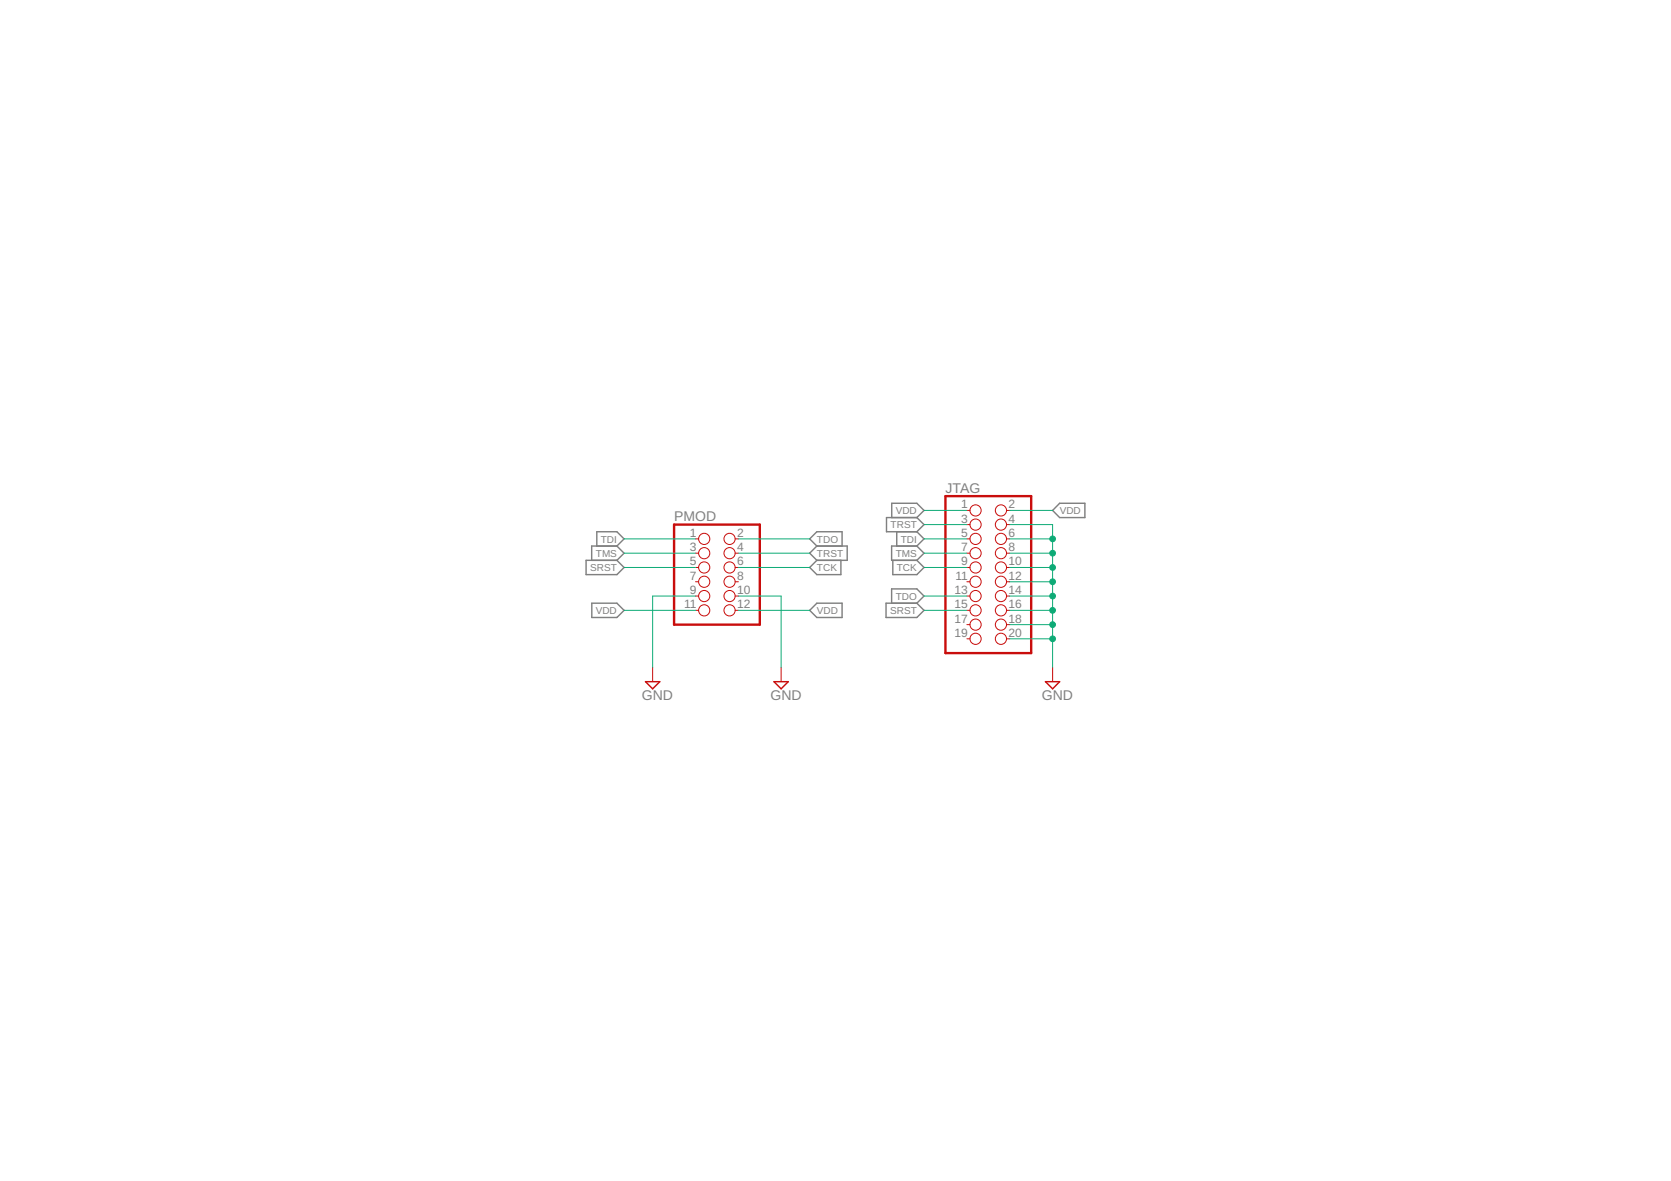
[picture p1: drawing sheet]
<?xml version="1.0" encoding="utf-8"?>
<!DOCTYPE eagle SYSTEM "eagle.dtd">
<eagle version="9.6.2">
<drawing>
<settings>
<setting alwaysvectorfont="no"/>
<setting verticaltext="up"/>
</settings>
<grid distance="0.1" unitdist="inch" unit="inch" style="lines" multiple="1" display="no" altdistance="0.01" altunitdist="inch" altunit="inch"/>
<schematic xreflabel="%F%N/%S.%C%R" xrefpart="/%S.%C%R">
<libraries>
<library name="pinhead">
<symbols>
<symbol name="PINH2X6">
<wire x1="-6.35" y1="-10.16" x2="8.89" y2="-10.16" width="0.4064" layer="94"/>
<wire x1="8.89" y1="-10.16" x2="8.89" y2="7.62" width="0.4064" layer="94"/>
<wire x1="8.89" y1="7.62" x2="-6.35" y2="7.62" width="0.4064" layer="94"/>
<wire x1="-6.35" y1="7.62" x2="-6.35" y2="-10.16" width="0.4064" layer="94"/>
<text x="-6.35" y="8.255" size="1.778" layer="95">&gt;NAME</text>
<text x="-6.35" y="-12.7" size="1.778" layer="96">&gt;VALUE</text>
<pin name="1" x="-2.54" y="5.08" visible="pad" length="short" direction="pas" function="dot"/>
<pin name="2" x="5.08" y="5.08" visible="pad" length="short" direction="pas" function="dot" rot="R180"/>
<pin name="3" x="-2.54" y="2.54" visible="pad" length="short" direction="pas" function="dot"/>
<pin name="4" x="5.08" y="2.54" visible="pad" length="short" direction="pas" function="dot" rot="R180"/>
<pin name="5" x="-2.54" y="0" visible="pad" length="short" direction="pas" function="dot"/>
<pin name="6" x="5.08" y="0" visible="pad" length="short" direction="pas" function="dot" rot="R180"/>
<pin name="7" x="-2.54" y="-2.54" visible="pad" length="short" direction="pas" function="dot"/>
<pin name="8" x="5.08" y="-2.54" visible="pad" length="short" direction="pas" function="dot" rot="R180"/>
<pin name="9" x="-2.54" y="-5.08" visible="pad" length="short" direction="pas" function="dot"/>
<pin name="10" x="5.08" y="-5.08" visible="pad" length="short" direction="pas" function="dot" rot="R180"/>
<pin name="11" x="-2.54" y="-7.62" visible="pad" length="short" direction="pas" function="dot"/>
<pin name="12" x="5.08" y="-7.62" visible="pad" length="short" direction="pas" function="dot" rot="R180"/>
</symbol>
<symbol name="PINH2X10">
<wire x1="-6.35" y1="-15.24" x2="8.89" y2="-15.24" width="0.4064" layer="94"/>
<wire x1="8.89" y1="-15.24" x2="8.89" y2="12.7" width="0.4064" layer="94"/>
<wire x1="8.89" y1="12.7" x2="-6.35" y2="12.7" width="0.4064" layer="94"/>
<wire x1="-6.35" y1="12.7" x2="-6.35" y2="-15.24" width="0.4064" layer="94"/>
<text x="-6.35" y="13.335" size="1.778" layer="95">&gt;NAME</text>
<text x="-6.35" y="-17.78" size="1.778" layer="96">&gt;VALUE</text>
<pin name="1" x="-2.54" y="10.16" visible="pad" length="short" direction="pas" function="dot"/>
<pin name="2" x="5.08" y="10.16" visible="pad" length="short" direction="pas" function="dot" rot="R180"/>
<pin name="3" x="-2.54" y="7.62" visible="pad" length="short" direction="pas" function="dot"/>
<pin name="4" x="5.08" y="7.62" visible="pad" length="short" direction="pas" function="dot" rot="R180"/>
<pin name="5" x="-2.54" y="5.08" visible="pad" length="short" direction="pas" function="dot"/>
<pin name="6" x="5.08" y="5.08" visible="pad" length="short" direction="pas" function="dot" rot="R180"/>
<pin name="7" x="-2.54" y="2.54" visible="pad" length="short" direction="pas" function="dot"/>
<pin name="8" x="5.08" y="2.54" visible="pad" length="short" direction="pas" function="dot" rot="R180"/>
<pin name="9" x="-2.54" y="0" visible="pad" length="short" direction="pas" function="dot"/>
<pin name="10" x="5.08" y="0" visible="pad" length="short" direction="pas" function="dot" rot="R180"/>
<pin name="11" x="-2.54" y="-2.54" visible="pad" length="short" direction="pas" function="dot"/>
<pin name="12" x="5.08" y="-2.54" visible="pad" length="short" direction="pas" function="dot" rot="R180"/>
<pin name="13" x="-2.54" y="-5.08" visible="pad" length="short" direction="pas" function="dot"/>
<pin name="14" x="5.08" y="-5.08" visible="pad" length="short" direction="pas" function="dot" rot="R180"/>
<pin name="15" x="-2.54" y="-7.62" visible="pad" length="short" direction="pas" function="dot"/>
<pin name="16" x="5.08" y="-7.62" visible="pad" length="short" direction="pas" function="dot" rot="R180"/>
<pin name="17" x="-2.54" y="-10.16" visible="pad" length="short" direction="pas" function="dot"/>
<pin name="18" x="5.08" y="-10.16" visible="pad" length="short" direction="pas" function="dot" rot="R180"/>
<pin name="19" x="-2.54" y="-12.7" visible="pad" length="short" direction="pas" function="dot"/>
<pin name="20" x="5.08" y="-12.7" visible="pad" length="short" direction="pas" function="dot" rot="R180"/>
</symbol>
</symbols>
<devicesets>
<deviceset name="PINHD-2X6" prefix="JP" uservalue="yes">
<gates>
<gate name="A" symbol="PINH2X6" x="0" y="0"/>
</gates>
<devices>
<device name="" package="2X06">
<connects>
<connect gate="A" pin="1" pad="1"/>
<connect gate="A" pin="10" pad="10"/>
<connect gate="A" pin="11" pad="11"/>
<connect gate="A" pin="12" pad="12"/>
<connect gate="A" pin="2" pad="2"/>
<connect gate="A" pin="3" pad="3"/>
<connect gate="A" pin="4" pad="4"/>
<connect gate="A" pin="5" pad="5"/>
<connect gate="A" pin="6" pad="6"/>
<connect gate="A" pin="7" pad="7"/>
<connect gate="A" pin="8" pad="8"/>
<connect gate="A" pin="9" pad="9"/>
</connects>
<package3dinstances>
<package3dinstance package3d_urn="urn:adsk.eagle:package:22474/2"/>
</package3dinstances>
<technologies>
<technology name="">
<attribute name="POPULARITY" value="8" constant="no"/>
</technology>
</technologies>
</device>
<device name="/90" package="2X06/90">
<connects>
<connect gate="A" pin="1" pad="1"/>
<connect gate="A" pin="10" pad="10"/>
<connect gate="A" pin="11" pad="11"/>
<connect gate="A" pin="12" pad="12"/>
<connect gate="A" pin="2" pad="2"/>
<connect gate="A" pin="3" pad="3"/>
<connect gate="A" pin="4" pad="4"/>
<connect gate="A" pin="5" pad="5"/>
<connect gate="A" pin="6" pad="6"/>
<connect gate="A" pin="7" pad="7"/>
<connect gate="A" pin="8" pad="8"/>
<connect gate="A" pin="9" pad="9"/>
</connects>
<package3dinstances>
<package3dinstance package3d_urn="urn:adsk.eagle:package:22480/2"/>
</package3dinstances>
<technologies>
<technology name="">
<attribute name="POPULARITY" value="1" constant="no"/>
</technology>
</technologies>
</device>
</devices>
</deviceset>
<deviceset name="PINHD-2X10" prefix="JP" uservalue="yes">
<gates>
<gate name="A" symbol="PINH2X10" x="0" y="0"/>
</gates>
<devices>
<device name="" package="2X10">
<connects>
<connect gate="A" pin="1" pad="1"/>
<connect gate="A" pin="10" pad="10"/>
<connect gate="A" pin="11" pad="11"/>
<connect gate="A" pin="12" pad="12"/>
<connect gate="A" pin="13" pad="13"/>
<connect gate="A" pin="14" pad="14"/>
<connect gate="A" pin="15" pad="15"/>
<connect gate="A" pin="16" pad="16"/>
<connect gate="A" pin="17" pad="17"/>
<connect gate="A" pin="18" pad="18"/>
<connect gate="A" pin="19" pad="19"/>
<connect gate="A" pin="2" pad="2"/>
<connect gate="A" pin="20" pad="20"/>
<connect gate="A" pin="3" pad="3"/>
<connect gate="A" pin="4" pad="4"/>
<connect gate="A" pin="5" pad="5"/>
<connect gate="A" pin="6" pad="6"/>
<connect gate="A" pin="7" pad="7"/>
<connect gate="A" pin="8" pad="8"/>
<connect gate="A" pin="9" pad="9"/>
</connects>
<package3dinstances>
<package3dinstance package3d_urn="urn:adsk.eagle:package:22405/2"/>
</package3dinstances>
<technologies>
<technology name="">
<attribute name="POPULARITY" value="7" constant="no"/>
</technology>
</technologies>
</device>
<device name="/90" package="2X10/90">
<connects>
<connect gate="A" pin="1" pad="1"/>
<connect gate="A" pin="10" pad="10"/>
<connect gate="A" pin="11" pad="11"/>
<connect gate="A" pin="12" pad="12"/>
<connect gate="A" pin="13" pad="13"/>
<connect gate="A" pin="14" pad="14"/>
<connect gate="A" pin="15" pad="15"/>
<connect gate="A" pin="16" pad="16"/>
<connect gate="A" pin="17" pad="17"/>
<connect gate="A" pin="18" pad="18"/>
<connect gate="A" pin="19" pad="19"/>
<connect gate="A" pin="2" pad="2"/>
<connect gate="A" pin="20" pad="20"/>
<connect gate="A" pin="3" pad="3"/>
<connect gate="A" pin="4" pad="4"/>
<connect gate="A" pin="5" pad="5"/>
<connect gate="A" pin="6" pad="6"/>
<connect gate="A" pin="7" pad="7"/>
<connect gate="A" pin="8" pad="8"/>
<connect gate="A" pin="9" pad="9"/>
</connects>
<package3dinstances>
<package3dinstance package3d_urn="urn:adsk.eagle:package:22411/2"/>
</package3dinstances>
<technologies>
<technology name="">
<attribute name="POPULARITY" value="0" constant="no"/>
</technology>
</technologies>
</device>
</devices>
</deviceset>
</devicesets>
</library>
<library name="supply2">
<symbols>
<symbol name="GND">
<wire x1="-1.27" y1="0" x2="1.27" y2="0" width="0.254" layer="94"/>
<wire x1="1.27" y1="0" x2="0" y2="-1.27" width="0.254" layer="94"/>
<wire x1="0" y1="-1.27" x2="-1.27" y2="0" width="0.254" layer="94"/>
<text x="-1.905" y="-3.175" size="1.778" layer="96">&gt;VALUE</text>
<pin name="GND" x="0" y="2.54" visible="off" length="short" direction="sup" rot="R270"/>
</symbol>
</symbols>
<devicesets>
<deviceset name="GND" prefix="SUPPLY">
<gates>
<gate name="GND" symbol="GND" x="0" y="0"/>
</gates>
<devices>
<device name="">
<technologies>
<technology name=""/>
</technologies>
</device>
</devices>
</deviceset>
</devicesets>
</library>
</libraries>
<attributes>
</attributes>
<variantdefs>
</variantdefs>
<classes>
<class number="0" name="default" width="0" drill="0">
</class>
</classes>
<parts>
<part name="PMOD" library="pinhead" deviceset="PINHD-2X6" device="" package3d_urn="urn:adsk.eagle:package:22474/2"/>
<part name="JTAG" library="pinhead" deviceset="PINHD-2X10" device="" package3d_urn="urn:adsk.eagle:package:22405/2"/>
<part name="SUPPLY1" library="supply2" deviceset="GND" device=""/>
<part name="SUPPLY2" library="supply2" deviceset="GND" device=""/>
<part name="SUPPLY3" library="supply2" deviceset="GND" device=""/>
</parts>
<sheets>
<sheet>
<plain>
</plain>
<instances>
<instance part="PMOD" gate="A" x="15.24" y="63.5" smashed="yes">
<attribute name="NAME" x="8.89" y="71.755" size="1.778" layer="95"/>
<attribute name="VALUE" x="8.89" y="50.8" size="1.778" layer="96"/>
</instance>
<instance part="JTAG" gate="A" x="63.5" y="63.5" smashed="yes">
<attribute name="NAME" x="57.15" y="76.835" size="1.778" layer="95"/>
<attribute name="VALUE" x="57.15" y="45.72" size="1.778" layer="96"/>
</instance>
<instance part="SUPPLY1" gate="GND" x="76.2" y="43.18" smashed="yes">
<attribute name="VALUE" x="74.295" y="40.005" size="1.778" layer="96"/>
</instance>
<instance part="SUPPLY2" gate="GND" x="27.94" y="43.18" smashed="yes">
<attribute name="VALUE" x="26.035" y="40.005" size="1.778" layer="96"/>
</instance>
<instance part="SUPPLY3" gate="GND" x="5.08" y="43.18" smashed="yes">
<attribute name="VALUE" x="3.175" y="40.005" size="1.778" layer="96"/>
</instance>
</instances>
<busses>
</busses>
<nets>
<net name="VDD" class="0">
<segment>
<pinref part="JTAG" gate="A" pin="1"/>
<wire x1="60.96" y1="73.66" x2="53.34" y2="73.66" width="0.1524" layer="91"/>
<label x="53.34" y="73.66" size="1.27" layer="95" rot="R180" xref="yes"/>
</segment>
<segment>
<pinref part="JTAG" gate="A" pin="2"/>
<wire x1="68.58" y1="73.66" x2="76.2" y2="73.66" width="0.1524" layer="91"/>
<label x="76.2" y="73.66" size="1.27" layer="95" xref="yes"/>
</segment>
<segment>
<pinref part="PMOD" gate="A" pin="11"/>
<wire x1="12.7" y1="55.88" x2="0" y2="55.88" width="0.1524" layer="91"/>
<label x="0" y="55.88" size="1.27" layer="95" rot="R180" xref="yes"/>
</segment>
<segment>
<pinref part="PMOD" gate="A" pin="12"/>
<wire x1="20.32" y1="55.88" x2="33.02" y2="55.88" width="0.1524" layer="91"/>
<label x="33.02" y="55.88" size="1.27" layer="95" xref="yes"/>
</segment>
</net>
<net name="GND" class="0">
<segment>
<pinref part="JTAG" gate="A" pin="4"/>
<wire x1="68.58" y1="71.12" x2="76.2" y2="71.12" width="0.1524" layer="91"/>
<wire x1="76.2" y1="71.12" x2="76.2" y2="68.58" width="0.1524" layer="91"/>
<pinref part="JTAG" gate="A" pin="6"/>
<wire x1="76.2" y1="68.58" x2="76.2" y2="66.04" width="0.1524" layer="91"/>
<wire x1="76.2" y1="66.04" x2="76.2" y2="63.5" width="0.1524" layer="91"/>
<wire x1="76.2" y1="63.5" x2="76.2" y2="60.96" width="0.1524" layer="91"/>
<wire x1="76.2" y1="60.96" x2="76.2" y2="58.42" width="0.1524" layer="91"/>
<wire x1="76.2" y1="58.42" x2="76.2" y2="55.88" width="0.1524" layer="91"/>
<wire x1="76.2" y1="55.88" x2="76.2" y2="53.34" width="0.1524" layer="91"/>
<wire x1="76.2" y1="53.34" x2="76.2" y2="50.8" width="0.1524" layer="91"/>
<wire x1="76.2" y1="50.8" x2="76.2" y2="45.72" width="0.1524" layer="91"/>
<wire x1="68.58" y1="68.58" x2="76.2" y2="68.58" width="0.1524" layer="91"/>
<junction x="76.2" y="68.58"/>
<pinref part="JTAG" gate="A" pin="8"/>
<wire x1="68.58" y1="66.04" x2="76.2" y2="66.04" width="0.1524" layer="91"/>
<junction x="76.2" y="66.04"/>
<pinref part="JTAG" gate="A" pin="10"/>
<wire x1="68.58" y1="63.5" x2="76.2" y2="63.5" width="0.1524" layer="91"/>
<junction x="76.2" y="63.5"/>
<pinref part="JTAG" gate="A" pin="12"/>
<wire x1="68.58" y1="60.96" x2="76.2" y2="60.96" width="0.1524" layer="91"/>
<junction x="76.2" y="60.96"/>
<pinref part="JTAG" gate="A" pin="14"/>
<wire x1="68.58" y1="58.42" x2="76.2" y2="58.42" width="0.1524" layer="91"/>
<junction x="76.2" y="58.42"/>
<pinref part="JTAG" gate="A" pin="16"/>
<wire x1="68.58" y1="55.88" x2="76.2" y2="55.88" width="0.1524" layer="91"/>
<junction x="76.2" y="55.88"/>
<pinref part="JTAG" gate="A" pin="18"/>
<wire x1="68.58" y1="53.34" x2="76.2" y2="53.34" width="0.1524" layer="91"/>
<junction x="76.2" y="53.34"/>
<pinref part="JTAG" gate="A" pin="20"/>
<wire x1="68.58" y1="50.8" x2="76.2" y2="50.8" width="0.1524" layer="91"/>
<junction x="76.2" y="50.8"/>
<pinref part="SUPPLY1" gate="GND" pin="GND"/>
</segment>
<segment>
<pinref part="PMOD" gate="A" pin="9"/>
<wire x1="12.7" y1="58.42" x2="5.08" y2="58.42" width="0.1524" layer="91"/>
<wire x1="5.08" y1="58.42" x2="5.08" y2="45.72" width="0.1524" layer="91"/>
<pinref part="SUPPLY3" gate="GND" pin="GND"/>
</segment>
<segment>
<pinref part="PMOD" gate="A" pin="10"/>
<wire x1="20.32" y1="58.42" x2="27.94" y2="58.42" width="0.1524" layer="91"/>
<wire x1="27.94" y1="58.42" x2="27.94" y2="45.72" width="0.1524" layer="91"/>
<pinref part="SUPPLY2" gate="GND" pin="GND"/>
</segment>
</net>
<net name="TRST" class="0">
<segment>
<pinref part="JTAG" gate="A" pin="3"/>
<wire x1="60.96" y1="71.12" x2="53.34" y2="71.12" width="0.1524" layer="91"/>
<label x="53.34" y="71.12" size="1.27" layer="95" rot="R180" xref="yes"/>
</segment>
<segment>
<pinref part="PMOD" gate="A" pin="4"/>
<wire x1="20.32" y1="66.04" x2="33.02" y2="66.04" width="0.1524" layer="91"/>
<label x="33.02" y="66.04" size="1.27" layer="95" xref="yes"/>
</segment>
</net>
<net name="TDI" class="0">
<segment>
<pinref part="JTAG" gate="A" pin="5"/>
<wire x1="60.96" y1="68.58" x2="53.34" y2="68.58" width="0.1524" layer="91"/>
<label x="53.34" y="68.58" size="1.27" layer="95" rot="R180" xref="yes"/>
</segment>
<segment>
<pinref part="PMOD" gate="A" pin="1"/>
<wire x1="12.7" y1="68.58" x2="0" y2="68.58" width="0.1524" layer="91"/>
<label x="0" y="68.58" size="1.27" layer="95" rot="R180" xref="yes"/>
</segment>
</net>
<net name="TMS" class="0">
<segment>
<pinref part="JTAG" gate="A" pin="7"/>
<wire x1="60.96" y1="66.04" x2="53.34" y2="66.04" width="0.1524" layer="91"/>
<label x="53.34" y="66.04" size="1.27" layer="95" rot="R180" xref="yes"/>
</segment>
<segment>
<pinref part="PMOD" gate="A" pin="3"/>
<wire x1="12.7" y1="66.04" x2="0" y2="66.04" width="0.1524" layer="91"/>
<label x="0" y="66.04" size="1.27" layer="95" rot="R180" xref="yes"/>
</segment>
</net>
<net name="TCK" class="0">
<segment>
<pinref part="JTAG" gate="A" pin="9"/>
<wire x1="60.96" y1="63.5" x2="53.34" y2="63.5" width="0.1524" layer="91"/>
<label x="53.34" y="63.5" size="1.27" layer="95" rot="R180" xref="yes"/>
</segment>
<segment>
<pinref part="PMOD" gate="A" pin="6"/>
<wire x1="20.32" y1="63.5" x2="33.02" y2="63.5" width="0.1524" layer="91"/>
<label x="33.02" y="63.5" size="1.27" layer="95" xref="yes"/>
</segment>
</net>
<net name="TDO" class="0">
<segment>
<pinref part="JTAG" gate="A" pin="13"/>
<wire x1="60.96" y1="58.42" x2="53.34" y2="58.42" width="0.1524" layer="91"/>
<label x="53.34" y="58.42" size="1.27" layer="95" rot="R180" xref="yes"/>
</segment>
<segment>
<pinref part="PMOD" gate="A" pin="2"/>
<wire x1="20.32" y1="68.58" x2="33.02" y2="68.58" width="0.1524" layer="91"/>
<label x="33.02" y="68.58" size="1.27" layer="95" xref="yes"/>
</segment>
</net>
<net name="SRST" class="0">
<segment>
<pinref part="JTAG" gate="A" pin="15"/>
<wire x1="60.96" y1="55.88" x2="53.34" y2="55.88" width="0.1524" layer="91"/>
<label x="53.34" y="55.88" size="1.27" layer="95" rot="R180" xref="yes"/>
</segment>
<segment>
<pinref part="PMOD" gate="A" pin="5"/>
<wire x1="12.7" y1="63.5" x2="0" y2="63.5" width="0.1524" layer="91"/>
<label x="0" y="63.5" size="1.27" layer="95" rot="R180" xref="yes"/>
</segment>
</net>
</nets>
</sheet>
</sheets>
</schematic>
</drawing>
<compatibility>
<note version="8.2" severity="warning">
Since Version 8.2, EAGLE supports online libraries. The ids
of those online libraries will not be understood (or retained)
with this version.
</note>
<note version="8.3" severity="warning">
Since Version 8.3, EAGLE supports URNs for individual library
assets (packages, symbols, and devices). The URNs of those assets
will not be understood (or retained) with this version.
</note>
<note version="8.3" severity="warning">
Since Version 8.3, EAGLE supports the association of 3D packages
with devices in libraries, schematics, and board files. Those 3D
packages will not be understood (or retained) with this version.
</note>
</compatibility>
</eagle>
